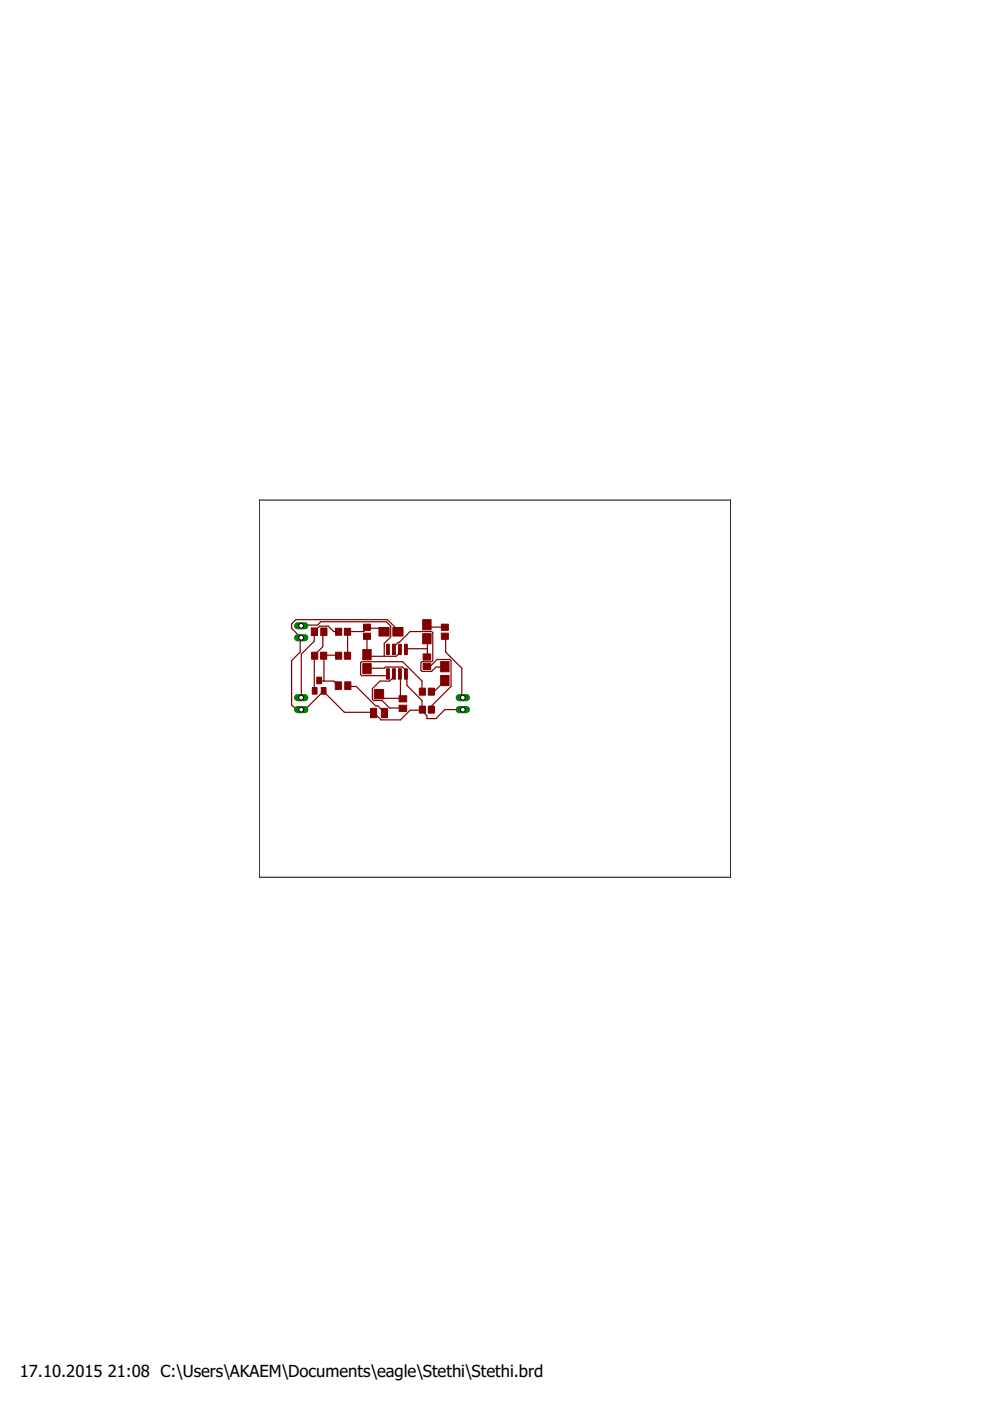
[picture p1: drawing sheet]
<svg xmlns="http://www.w3.org/2000/svg" width="210mm" height="297mm" viewBox="0 0 210 297" stroke-linecap="round" stroke-linejoin="round" font-family="sans-serif">
<g fill="#800000" stroke="#800000" stroke-width=".21">
<path d="M76.9 137.7h1.8v2.2h-1.8z"/>
<path d="M76.9 140.7h1.8v2.2h-1.8z"/>
<path d="M80.3 133h2.2v1.9h-2.2z"/>
<path d="M83.3 133h2.1v1.9h-2.1z"/>
<path d="M93.4 140.3h1.8v2.1h-1.8z"/>
<path d="M93.4 143.2h1.8v2.2h-1.8z"/>
<path d="M71.1 144.6h1.3v1.6h-1.3z"/>
<path d="M73.1 144.6h1.3v1.6h-1.3z"/>
<path d="M66 133.1h1.3v1.6h-1.3z"/>
<path d="M68 133.1h1.3v1.6h-1.3z"/>
<path d="M89.7 140.6h1.6v1.3h-1.6z"/>
<path d="M89.7 138.6h1.6v1.4h-1.6z"/>
<path d="M84.6 147.5h1.6v1.3h-1.6z"/>
<path d="M84.6 149.5h1.6v1.3h-1.6z"/>
<path d="M89.6 134.3h1.8v2.2h-1.8z"/>
<path d="M89.6 131.4h1.8v2.1h-1.8z"/>
<path d="M83.2 141.8h.6v2.2h-.6z"/>
<path d="M83.2 136.6h.6v2.2h-.6z"/>
<path d="M82 141.8h.5v2.2h-.5z"/>
<path d="M84.5 141.8h.6v2.2h-.6z"/>
<path d="M85.8 141.8h.6v2.2h-.6z"/>
<path d="M82 136.6h.5v2.2h-.5z"/>
<path d="M84.5 136.6h.6v2.2h-.6z"/>
<path d="M85.8 136.6h.6v2.2h-.6z"/>
<path d="M77.1 132.3h1.4v1.3h-1.4z"/>
<path d="M77.1 134.2h1.4v1.4h-1.4z"/>
<path d="M71.1 133.2h1.4v1.5h-1.4z"/>
<path d="M73 133.2h1.3v1.5h-1.3z"/>
<path d="M71.1 138.3h1.4v1.5h-1.4z"/>
<path d="M73 138.3h1.3v1.5h-1.3z"/>
<path d="M93.6 132.3h1.5v1.3h-1.5z"/>
<path d="M93.6 134.2h1.5v1.4h-1.5z"/>
<path d="M66.1 138.3h1.3v1.5h-1.3z"/>
<path d="M68 138.3h1.3v1.5h-1.3z"/>
<path d="M88.9 149.7h1.3v1.5h-1.3z"/>
<path d="M90.8 149.7h1.3v1.5h-1.3z"/>
<path d="M90.8 145.9h1.3v1.5h-1.3z"/>
<path d="M88.9 145.9h1.3v1.5h-1.3z"/>
<path d="M78.5 150.2h1.4v2h-1.4z"/>
<path d="M80.9 150.2h1.3v2h-1.3z"/>
<path d="M79.4 146.2h1.9v2h-1.9z"/>
<path d="M67.2 143.6h1v1.4h-1z"/>
<path d="M68.1 145.8h1v1.4h-1z"/>
<path d="M66.2 145.8h1v1.4h-1z"/>
</g>
<g fill="none" stroke="#800000" stroke-width=".25">
<path d="M63.9 132.7v-.2h3.4l.7-.7h13.9l.9 1v2.2l-1.3 1.4v2.7M68.7 133.9l-.2 .2v3l-1.9 1.8 .1 7.6M71.8 133.9h-1.1l-1.1-1.1h-1.8l-1.2 1.1v2.1l-2.7 2.7v9.2M71.8 139h-3.2l.1 5.4M77.8 133v.2M77.8 134.9v4l.2 .2h6l.7-.6v-.7l.1-.1M77.8 133.2l-.7 .7h-3.4v5.1M77.8 133.2h2.8l.8 .7M83.5 137.7v-.6l.9-.9h.3l2.3-2.3h4.5l.3 .2v6l-.3 .2h-2l-.3 .2v1.6l.3 .2h2l.9-.9h1.9M84.4 133.9h-.2v-.5l-2-2h-19.5l-.9 .9v.9l2.1 2-.3 .1v2.9l-1.8 1.9v9.3l.9 .9M90.5 132.5l.6 .5h3.2M90.5 135.4v3.9"/>
<path d="M90.6 137.5h-4.3l-.2 .2M94.3 133h.1M94.3 134.9l.2 .1v3.2l3.4 3.5v6.1l.2 .1M62.7 150.3l1.2 .2M67.7 144.3l.1 .1h2.9l1 1M73.7 145.4l.2 .1h1.6l4.2 4.1h.4l1.4 1.6M77.8 141.8l3.7-.1 .2-.3h3.7l.6 .7 .1 .8 .2 .1v2.3l3.2 3.2v2.1h-2.5l-2.1 2h-4.1l-1.6-1.6h-6.2l-4.4-4.5-3.8 3.8h-2.1M82.3 142.9l-.4 .4h-5.2l-.2-.3v-2.5l.2-.2h8.7l4.1 4.1 .1 2.2M83.5 142.9v.6l-.9 .9h-2l-1.6 1.6v2.3l.2 .2h1.8l1.6 1.6 2.8 .1M84.8 142.9l.1 5.2 .5 .1-4.2-.1-.9-.9M89.2 150.5l1.3 1.2v.7h1.9l1.9-1.9h3.8M90.5 141.3l.8-.1 1.4-1.4h2.7l.2 .3v5.4l-4.1 4.1v.9"/>
<path d="M94.3 144.3l-2.1 2.2h-.7v.1"/>
</g>
<path d="M89.2 150.5h.4" fill="none" stroke="#800000" stroke-width=".42"/>
<path d="M63.1 147.9h1.5" fill="none" stroke="#008000" stroke-width="1.5"/>
<circle cx="63.9" cy="147.9" r=".51" fill="#fff" stroke="#000" stroke-width=".21"/>
<path d="M63.1 150.5h1.5" fill="none" stroke="#008000" stroke-width="1.5"/>
<circle cx="63.9" cy="150.5" r=".51" fill="#fff" stroke="#000" stroke-width=".21"/>
<path d="M97.4 147.9h1.5" fill="none" stroke="#008000" stroke-width="1.5"/>
<circle cx="98.1" cy="147.9" r=".51" fill="#fff" stroke="#000" stroke-width=".21"/>
<path d="M97.4 150.5h1.5" fill="none" stroke="#008000" stroke-width="1.5"/>
<circle cx="98.1" cy="150.5" r=".51" fill="#fff" stroke="#000" stroke-width=".21"/>
<path d="M63.1 132.7h1.5" fill="none" stroke="#008000" stroke-width="1.5"/>
<circle cx="63.9" cy="132.7" r=".51" fill="#fff" stroke="#000" stroke-width=".21"/>
<path d="M63.1 135.2h1.5" fill="none" stroke="#008000" stroke-width="1.5"/>
<circle cx="63.9" cy="135.2" r=".51" fill="#fff" stroke="#000" stroke-width=".21"/>
<path d="M55 106h99.9v80h-99.9z" fill="none" stroke="#000" stroke-width=".21"/>
<g font-size="3.5">
<text x="4.2" y="291.8">17.10.2015</text>
<text x="22.9" y="291.8">21:08 C:\Users\AKAEM\Documents\eagle\Stethi\Stethi.brd</text>
</g>
</svg>
